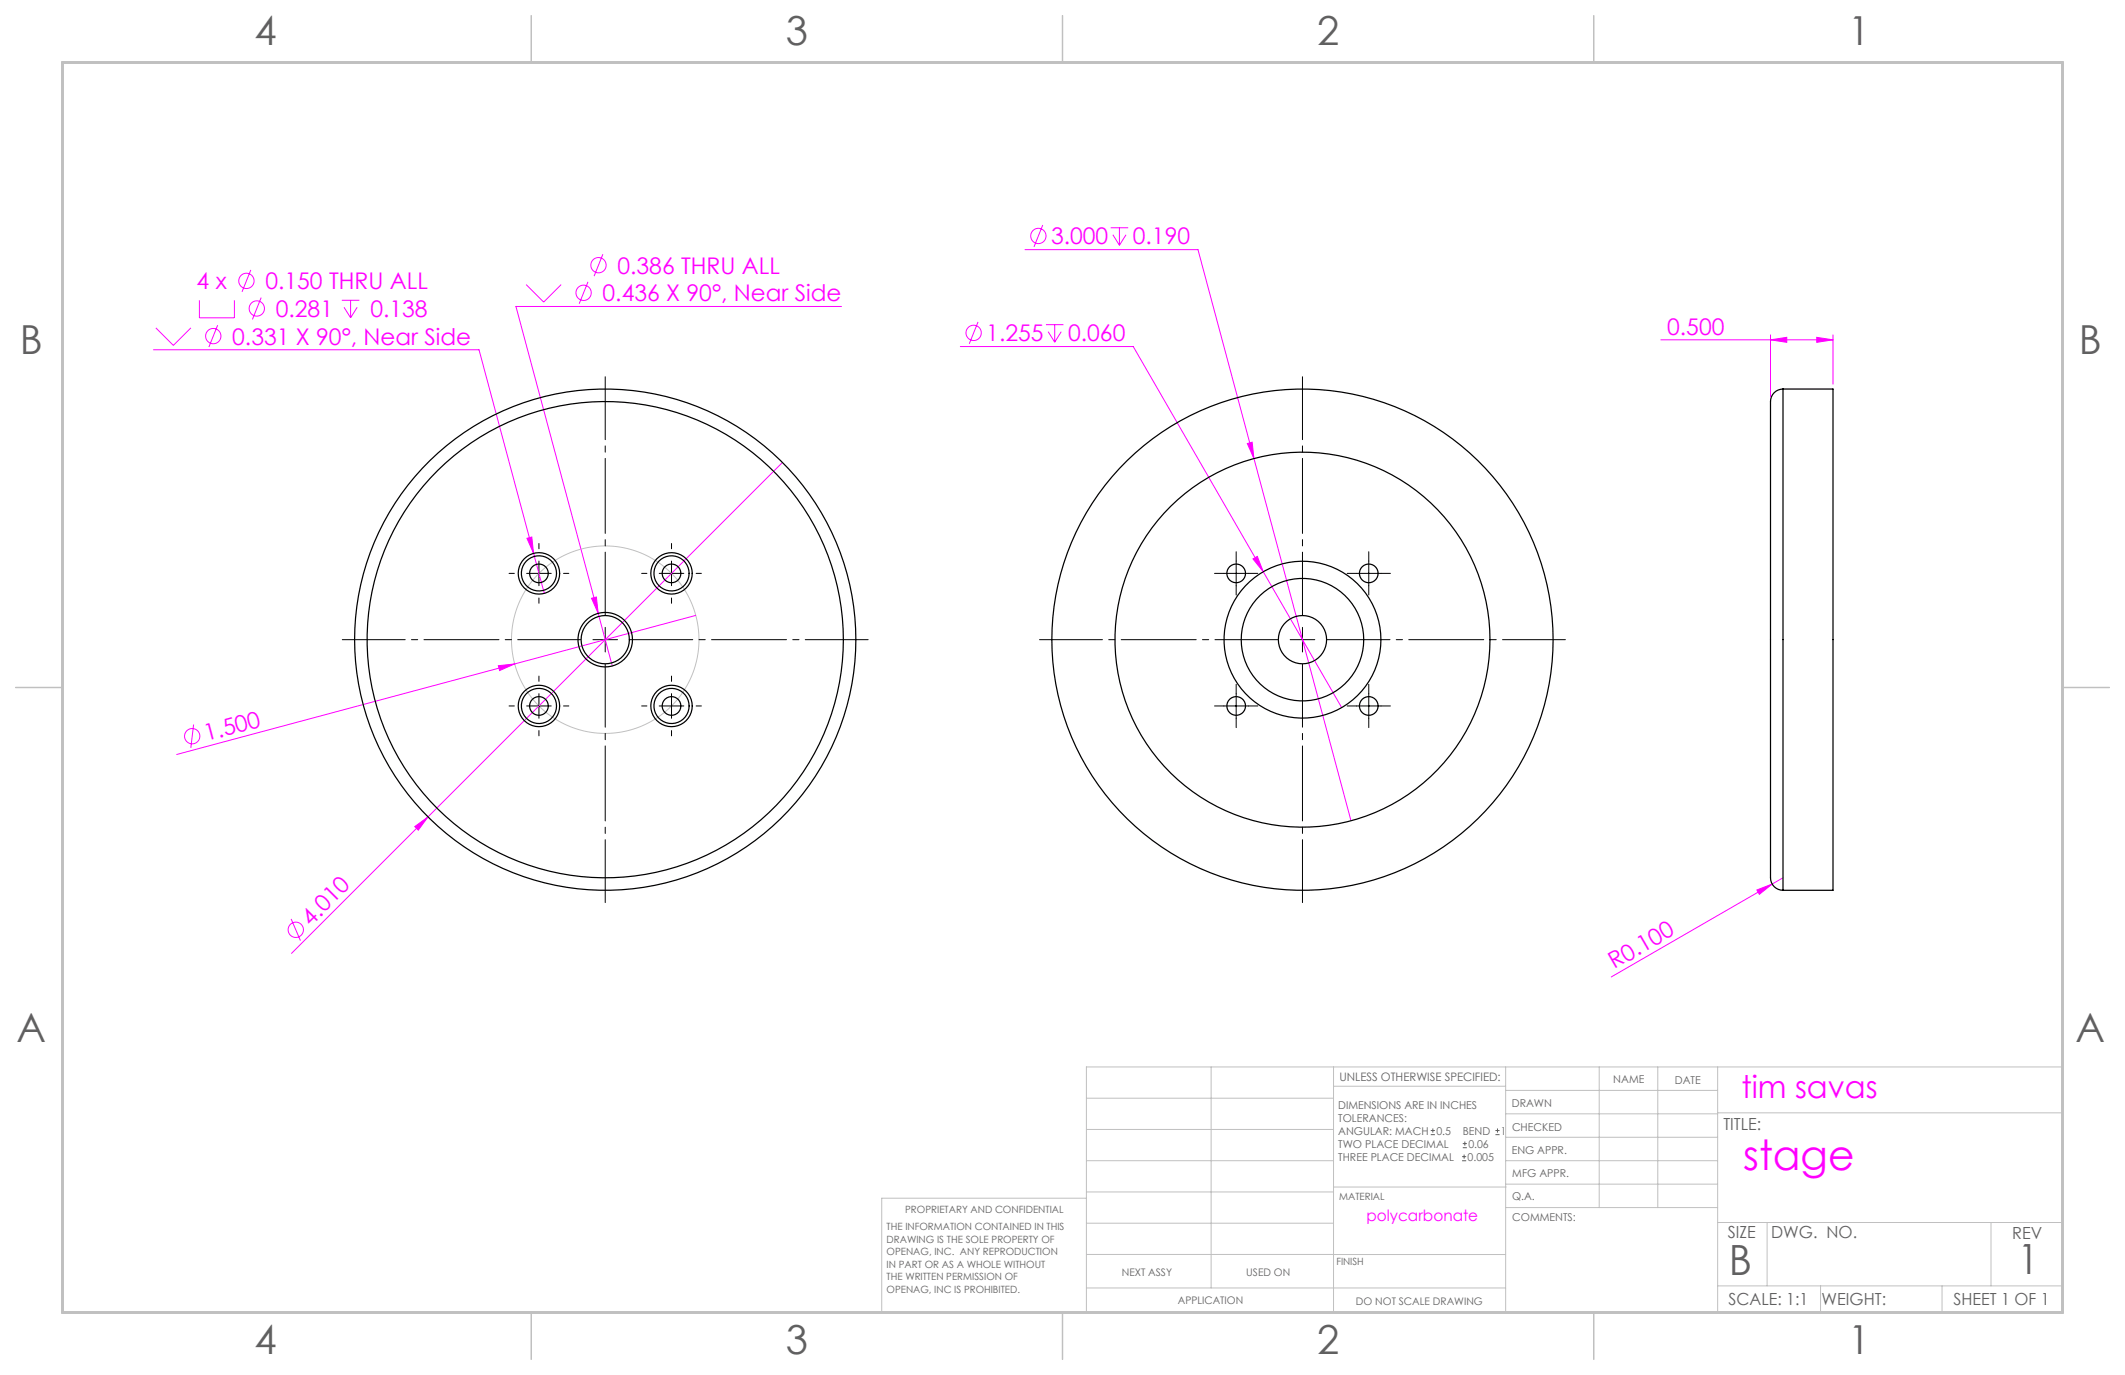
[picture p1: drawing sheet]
<svg xmlns="http://www.w3.org/2000/svg" width="432mm" height="279mm" viewBox="0 0 432 279" stroke-linecap="round" stroke-linejoin="round" font-family="sans-serif">
<g fill="none" stroke="#f0f" stroke-width=".2">
<path d="M51 54.9l-1.8 4.4M106.9 57.8l3.6 3.6 3.5-3.6M119.5 57.3l-1.8 4.4M122.5 51.7l-1.8 4.4M208.3 50.7h35.1l11.4 42.5M211.9 45.7l-1.8 4.5M225.7 46.3h3.5M226.1 47.7l1.4 2.1M227.5 46.3v3.5M228.8 47.7l-1.3 2.1M31.2 71.1h66.1l13.3 49.5M31.7 66.6l3.5 3.6 3.6-3.6"/>
<path d="M40.5 61v3.6h7.1v-3.6M44.2 66.1l-1.8 4.4M53.1 60.5l-1.8 4.4M69.5 61h3.5M69.9 62.4l1.3 2.2M71.2 61v3.6M72.6 62.4l-1.4 2.2M171 62.3h-66.2l16.7 62.3M195.1 70.4h35.2l42.3 73.4M198.7 65.4l-1.7 4.5M212.5 66h3.6M213 67.4l1.3 2.1"/>
<path d="M214.3 66v3.5M215.6 67.4l-1.3 2.1M337.5 69.1h35M359.8 69.1l3.3-.6v1.1zM359.8 68.1v12.5M369.2 68.5l3.3 .6-3.3 .5zM372.5 68.1v10M159 94l-99.8 99.7M253.5 90.1l.9-.2 .4 3.3zM254.8 93.2l19.7 73.6M107.1 109.4l1-.3 .3 3.3zM254.6 113.6l.9-.5 1.2 3.1z"/>
<path d="M101.3 135.3l3.3-.4-3.1 1.4zM120.2 121.6l1-.3 .3 3.3zM121.5 124.6l2.9 10.7M141.4 125.1l-105.5 28.2M39.3 147.2l-.5 4.8M84.3 168l2.7-2-2 2.7zM360.1 179.6l-32.7 18.9M362.3 178.4l-2.2 1.2M59.2 186.7l1.8 4.4M357 180.8l3.1-1.2-2.6 2.1z"/>
<circle cx="50.1" cy="57.1" r="1.56"/>
<circle cx="118.6" cy="59.5" r="1.56"/>
<circle cx="121.6" cy="53.9" r="1.56"/>
<circle cx="211" cy="47.9" r="1.56"/>
<circle cx="43.3" cy="68.3" r="1.56"/>
<circle cx="52.2" cy="62.7" r="1.56"/>
<circle cx="197.8" cy="67.6" r="1.56"/>
<circle cx="39.1" cy="149.6" r="1.56"/>
<circle cx="60.1" cy="188.9" r="1.56"/>
</g>
<path d="M290.7 230.6h.9M290.7 229.7h.9M291.2 229.3v.8M297.1 235.9h.8M297.1 235h.8M297.2 233.2h.9M297.2 232.4h.9M297.5 234.6v.8M297.7 232v.8M303.9 230.6h.8M303.9 229.7h.8M304.3 229.3v.8" fill="none" stroke="#606060" stroke-width=".2"/>
<g fill="none" stroke="#c0c0c0" stroke-width=".2">
<path d="M246.1 216.8v44.9M271 216.8v49.9M305.9 216.8v49.9M325 216.8v28.6M336.9 216.8v28.6M349 216.8v49.9M220.8 235.9h50.2M220.8 229.5h50.2M220.8 223.2h50.2M271 220.7h34.9M305.9 231.1h43.1M305.9 226.3h43.1"/>
<path d="M305.9 221.6h43.1M305.9 235.9h43.1M349 226.1h70.1M220.8 243.5h-41.6v23.2h239.9v-49.9h-198.3v49.9M220.8 254.9h85.1M220.8 248.6h50.2M220.8 242.2h50.2M271 241.2h35.1M305.9 240.6h43.1M306.1 245.4h42.9M349 248.4h70.1M359.1 248.4v12.9"/>
<path d="M404.6 248.4v12.9M220.8 261.7h85.1M349 261.3h70.1M369.9 261.3v5.4M394.6 261.3v5.4"/>
<circle cx="123" cy="130" r="19.1"/>
</g>
<path d="M118 130h-48.4M123 125v-48.4M123 135v48.4M128 130h48.4M259.7 130h-48.5M264.7 125v-48.4M264.7 135v48.4M269.7 130h48.4" fill="none" stroke="#000" stroke-width=".2" stroke-dasharray="15.2 1.3 1.3 1.3" stroke-dashoffset="2.5"/>
<g fill="none" stroke="#000" stroke-width=".2" stroke-dasharray="15.2 1.3 1.3 1.3">
<path d="M104.5 116.5h-1.1M109.5 111.5v-1.1M114.5 116.5h1.1M131.5 116.5h-1.1M136.5 111.5v-1.1M141.5 116.5h1M248.7 116.5h-1.9M251.2 114v-1.9M251.2 119v1.9M253.7 116.5h1.9M275.6 116.5h-1.9M278.1 114v-1.9"/>
<path d="M278.1 119v1.9M280.6 116.5h1.9M109.5 121.5v1.1M109.5 138.5v-1.1M136.5 138.5v-1.1M136.5 121.5v1.1M104.5 143.5h-1.1M109.5 148.5v1M114.5 143.5h1.1M131.5 143.5h-1.1M136.5 148.5v1M141.5 143.5h1"/>
<path d="M248.7 143.5h-1.9M251.2 141v-1.9M251.2 146v1.9M253.7 143.5h1.9M275.6 143.5h-1.9M278.1 141v-1.9M278.1 146v1.9M280.6 143.5h1.9"/>
</g>
<g fill="none" stroke="#000" stroke-width=".2">
<path d="M107 116.5h5M109.5 114v5M134 116.5h5M136.5 114v5M248.7 116.5h5M251.2 114v5M275.6 116.5h5M278.1 114v5M120.5 130h5M123 127.5v5M262.2 130h5M264.7 127.5v5"/>
<path d="M107 143.5h5M109.5 141v5M134 143.5h5M136.5 141v5M248.7 143.5h5M251.2 141v5M275.6 143.5h5M278.1 141v5"/>
</g>
<path d="M107.9 3.2v9.5M215.9 3.2v9.5M323.8 3.2v9.5M3.2 139.7h9.5M419.1 139.7h9.5M107.9 266.7v9.5M215.9 266.7v9.5M323.8 266.7v9.5" fill="none" stroke="#c0c0c0" stroke-width=".3"/>
<path d="M12.7 12.7h406.4v254h-406.4z" fill="none" stroke="#c0c0c0" stroke-width=".6"/>
<g fill="#f0f">
<path d="M101.3 135.3l3.3-.4-3.1 1.4z"/>
<path d="M357 180.8l3.1-1.2-2.6 2.1z"/>
<path d="M84.3 168l2.7-2-2 2.7z"/>
<path d="M369.2 68.5l3.3 .6-3.3 .5zM359.8 69.1l3.3-.6v1.1z"/>
<path d="M107.1 109.4l1.3 3-.3-3.3zM120.2 121.6l1.3 3-.3-3.3zM254.6 113.6l2.1 2.6-1.2-3.1zM253.5 90.1l1.3 3.1-.4-3.3z"/>
</g>
<g fill="none" stroke="#000" stroke-width=".25">
<path d="M362.3 79.1a2.7 2.7 0 0 0-2.5 3.2v95a2.95 2.95 0 0 0 2.5 3.6M362.3 79.1h10.2v101.8h-10.2M362.3 79.1v101.8"/>
<circle cx="109.5" cy="116.5" r="3.6"/>
<circle cx="109.5" cy="116.5" r="1.9"/>
<circle cx="109.5" cy="116.5" r="4.2"/>
<circle cx="136.5" cy="116.5" r="4.2"/>
<circle cx="136.5" cy="116.5" r="3.6"/>
<circle cx="136.5" cy="116.5" r="1.9"/>
<circle cx="251.2" cy="116.5" r="1.9"/>
<circle cx="278.1" cy="116.5" r="1.9"/>
<circle cx="123" cy="130" r="48.4"/>
<circle cx="123" cy="130" r="5.5"/>
<circle cx="123" cy="130" r="4.9"/>
<circle cx="123" cy="130" r="50.9"/>
<circle cx="264.7" cy="130" r="50.9"/>
<circle cx="264.7" cy="130" r="38.1"/>
<circle cx="264.7" cy="130" r="15.9"/>
<circle cx="264.7" cy="130" r="4.9"/>
<circle cx="264.7" cy="130" r="12.4"/>
<circle cx="109.5" cy="143.5" r="3.6"/>
<circle cx="109.5" cy="143.5" r="1.9"/>
<circle cx="109.5" cy="143.5" r="4.2"/>
<circle cx="136.5" cy="143.5" r="4.2"/>
<circle cx="136.5" cy="143.5" r="3.6"/>
<circle cx="136.5" cy="143.5" r="1.9"/>
<circle cx="251.2" cy="143.5" r="1.9"/>
<circle cx="278.1" cy="143.5" r="1.9"/>
</g>
<text font-size="8.5" fill="#f0f" x="354.2" y="237.7">stage</text>
<g font-size="8.5" fill="#606060">
<text x="351.3" y="259">B</text>
<text x="410" y="258.9">1</text>
</g>
<g font-size="8.1" fill="#606060">
<text x="51.7" y="9.1">4</text>
<text x="159.7" y="9.1">3</text>
<text x="267.6" y="9.1">2</text>
<text x="375.6" y="9.1">1</text>
<text x="4" y="72">B</text>
<text x="422.4" y="72">B</text>
<text x="3.3" y="211.7">A</text>
<text x="421.7" y="211.7">A</text>
<text x="51.7" y="275.2">4</text>
<text x="159.7" y="275.2">3</text>
<text x="267.6" y="275.2">2</text>
<text x="375.6" y="275.2">1</text>
</g>
<text font-size="6.3" fill="#f0f" x="353.9" y="223">tim savas</text>
<g font-size="4.7" fill="#f0f">
<text x="213.6" y="49.7">3.000</text>
<text x="230.2" y="49.7">0.190</text>
<text x="39.9" y="58.8">4 x</text>
<text x="53.9" y="58.8">0.150 THRU ALL</text>
<text x="125.5" y="55.6">0.386 THRU ALL</text>
<text x="56" y="64.4">0.281</text>
<text x="75.3" y="64.4">0.138</text>
<text x="122.4" y="61.2">0.436 X 90°, Near Side</text>
<text x="47.2" y="70">0.331 X 90°, Near Side</text>
<text x="200.4" y="69.4">1.255</text>
<text x="217" y="69.4">0.060</text>
<text x="338.8" y="68">0.500</text>
<text x="42" y="150.6" transform="rotate(-15 42 150.6)">1.500</text>
<text x="63.1" y="188.3" transform="rotate(-45 63.1 188.3)">4.010</text>
<text x="328" y="197" transform="rotate(-30 328 197)">R0.100</text>
</g>
<g font-size="3.4" fill="#606060">
<text x="350.2" y="229.5">TITLE:</text>
<text x="351.1" y="251.6">SIZE</text>
<text x="359.9" y="251.6">DWG. NO.</text>
<text x="408.9" y="251.7">REV</text>
<text x="351.2" y="265.2">SCALE: 1:1</text>
<text x="370.1" y="265.3">WEIGHT:</text>
<text x="396.9" y="265.2">SHEET 1 OF 1</text>
</g>
<text font-size="3.2" fill="#f0f" x="277.7" y="248.2">polycarbonate</text>
<text font-size="2.4" fill="#606060" x="272.2" y="219.7">UNLESS OTHERWISE SPECIFIED:</text>
<g font-size="2.2" fill="#606060">
<text x="327.8" y="220.1">NAME</text>
<text x="340.3" y="220.2">DATE</text>
<text x="271.9" y="225.3">DIMENSIONS ARE IN INCHES</text>
<text x="271.9" y="227.9">TOLERANCES:</text>
<text x="307.2" y="224.9">DRAWN</text>
<text x="271.9" y="233.2">TWO PLACE DECIMAL</text>
<text x="271.9" y="230.6">ANGULAR: MACH</text>
<text x="291.9" y="230.6">0.5</text>
<text x="297.2" y="230.6">BEND</text>
<text x="298.4" y="233.2">0.06</text>
<text x="305" y="230.6">1</text>
<text x="307.3" y="229.8">CHECKED</text>
<text x="271.9" y="235.9">THREE PLACE DECIMAL</text>
<text x="298.2" y="235.9">0.005</text>
<text x="307.2" y="234.5">ENG APPR.</text>
<text x="307.3" y="239.2">MFG APPR.</text>
<text x="307.3" y="243.9">Q.A.</text>
<text x="307.3" y="248.1">COMMENTS:</text>
</g>
<g font-size="2.1" fill="#606060">
<text x="227.9" y="259.2">NEXT ASSY</text>
<text x="253.3" y="259.2">USED ON</text>
<text x="239.3" y="265">APPLICATION</text>
<text x="275.5" y="265.1">DO NOT SCALE DRAWING</text>
</g>
<g font-size="2" fill="#606060">
<text x="272.1" y="243.9">MATERIAL</text>
<text x="180.2" y="250">THE INFORMATION CONTAINED IN THIS</text>
<text x="183.9" y="246.4">PROPRIETARY AND CONFIDENTIAL</text>
<text x="180.2" y="252.5">DRAWING IS THE SOLE PROPERTY OF</text>
<text x="180.2" y="255.1">OPENAG, INC. ANY REPRODUCTION</text>
<text x="180.2" y="257.6">IN PART OR AS A WHOLE WITHOUT</text>
<text x="271.5" y="257">FINISH</text>
<text x="180.2" y="260.1">THE WRITTEN PERMISSION OF</text>
<text x="180.2" y="262.6">OPENAG, INC IS PROHIBITED.</text>
</g>
</svg>
